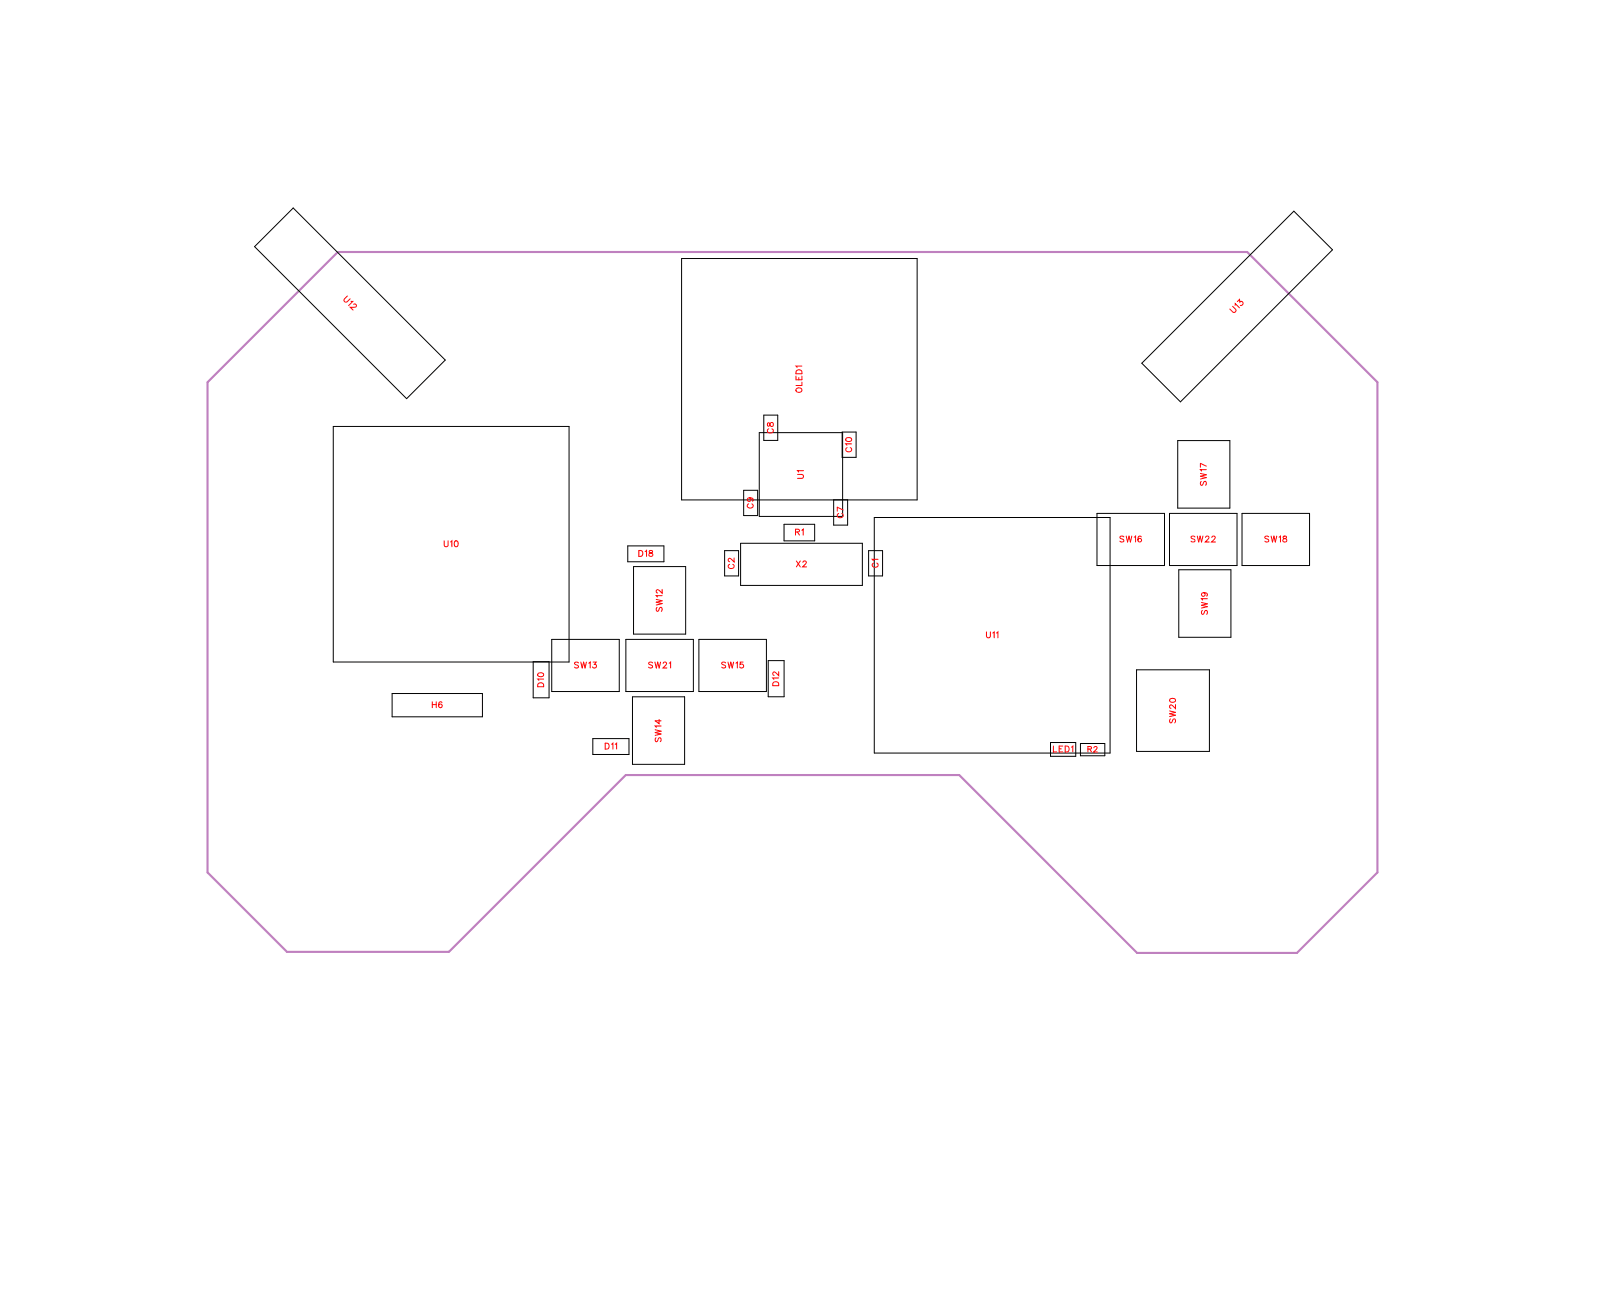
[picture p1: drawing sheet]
<svg xmlns="http://www.w3.org/2000/svg" width="192mm" height="155mm" viewBox="0 0 192 155" stroke-linecap="round" stroke-linejoin="round" font-family="sans-serif">
<path d="M24.9 45.8l15.6-15.6h109.1l15.6 15.6v58.8l-9.6 9.7h-19.2l-21.3-21.3h-40l-21.2 21.2h-19.5l-9.5-9.6z" fill="none" stroke="#bf80bf" stroke-width=".25"/>
<g fill="none" stroke="#000" stroke-width=".12">
<path d="M35.2 24.9l18.2 18.3-4.6 4.6-18.3-18.2zM81.8 31h28.2v29h-28.2zM155.2 25.3l4.6 4.7-18.2 18.2-4.6-4.6zM40 51.2h28.3v28.2h-28.3zM89.2 58.8h1.7v3h-1.7zM91.1 51.9h10v10h-10zM91.6 49.8h1.7v3h-1.7zM100 60h1.7v3h-1.7zM101 51.8h1.7v3.1h-1.7zM141.3 52.8h6.2v8.1h-6.2zM64 79.4h1.9v4.3h-1.9zM66.2 76.7h8.1v6.2h-8.1z"/>
<path d="M75.1 76.7h8.1v6.2h-8.1zM75.3 65.5h4.3v1.9h-4.3zM76 68h6.3v8.1h-6.3zM83.8 76.7h8.1v6.2h-8.1zM86.9 66h1.7v3.1h-1.7zM88.8 65.2h14.6v5h-14.6zM92.2 79.2h1.9v4.4h-1.9zM94.1 62.9h3.6v2h-3.6zM104.2 66h1.7v3.1h-1.7zM104.9 62.1h28.3v28.2h-28.3zM131.6 61.6h8.1v6.2h-8.1zM140.3 61.6h8.1v6.2h-8.1z"/>
<path d="M141.4 68.3h6.3v8.1h-6.3zM149 61.6h8.1v6.2h-8.1zM47 83.2h10.9v2.8h-10.9zM71.1 88.6h4.3v1.9h-4.3zM75.9 83.6h6.2v8.1h-6.2zM126 89.1h3v1.6h-3zM129.6 89.2h2.9v1.5h-2.9zM136.3 80.3h8.8v9.8h-8.8z"/>
</g>
<g fill="none" stroke="#f00" stroke-width=".12">
<path d="M41.7 35.5l-.4 .4v.2l.2 .1 .5-.4M42.1 36.1l.2 .1-.5 .5M42.4 36.5h.2l.1 .1v.2l-.2 .1h-.5l.4 .3M147.9 36.7l.4 .5-.1 .2h-.3l-.4-.3M148.2 36.6v-.2l.5 .5M148.4 36.2l.3-.3v.3a.24 .24 0 0 1 .4 .2 .24 .24 0 0 1-.3 .2M89.9 59.7a.22 .22 0 0 1 .2 .3 .22 .22 0 0 1-.4 .1 .22 .22 0 0 1 0-.4h.2a.34 .34 0 0 1 .4 .3l-.1 .1M92.1 50.7v.4h.1l.3-.4a.24 .24 0 0 1 .3 .2 .24 .24 0 0 1-.3 .3l-.1-.2-.1-.3zM92.2 51.4a.26 .26 0 0 0-.1 .3 .26 .26 0 0 0 .2 .2h.2a.26 .26 0 0 0 .3-.2 .26 .26 0 0 0-.2-.3M95.5 45.1v.5h.7v-.5M95.5 44.5a.39 .39 0 0 1 .7 .1v.2h-.7zM95.6 46.6a.35 .35 0 0 1 .4-.1 .35 .35 0 0 1 .2 .4 .33 .33 0 0 1-.5 .2 .33 .33 0 0 1-.1-.5z"/>
<path d="M95.7 56.9h.5l.2 .2-.1 .2-.6 .1M95.8 45.3v.3M96.2 43.9h-.7l.1 .2M96.2 45.8v.4h-.7M96.4 56.5h-.7l.1 .1M101.5 52.6l.3-.1a.3 .3 0 0 1 .4 .3 .38 .38 0 0 1-.4 .2 .38 .38 0 0 1-.3-.3zM101.6 53.7a.26 .26 0 0 0-.2 .3 .26 .26 0 0 0 .3 .2h.2a.26 .26 0 0 0 .3-.2 .26 .26 0 0 0-.2-.3M102.2 53.2h-.7l.1 .2M144 56.8l.7 .2-.7 .1 .7 .2-.7 .2M144.1 57.7l-.1 .2 .1 .3 .2-.1 .1-.3 .2-.1 .1 .2-.1 .3M144.7 56.3h-.7l.1 .2M144.7 55.9l-.7-.3v.5"/>
<path d="M53.3 64.9v.5l.2 .2 .2-.1 .1-.6M54 65l.2-.1v.7M54.6 64.9h.1a.37 .37 0 0 1 .3 .3 .37 .37 0 0 1-.3 .4 .45 .45 0 0 1-.1-.7zM69.4 79.5l-.2-.1-.3 .1 .1 .2 .4 .2v.1l-.2 .1-.3-.1M69.7 79.4l.1 .7 .2-.7 .2 .7 .1-.7M70.6 79.5l.2-.1v.7M71.1 79.4h.4l-.2 .3a.24 .24 0 0 1 .2 .4 .24 .24 0 0 1-.4-.1M76.6 66h.3a.38 .38 0 0 1 .2 .4 .38 .38 0 0 1-.2 .3h-.3zM77.4 66.2l.2-.2v.7M77.9 66.1v.2l.3 .1 .1 .1a.24 .24 0 0 1-.2 .2 .24 .24 0 0 1-.3-.2l.5-.3-.1-.1zM78.3 79.5l-.2-.1-.3 .1 .1 .2 .4 .2v.1l-.2 .1-.3-.1M78.6 79.4l.1 .7 .2-.7 .2 .7 .1-.7"/>
<path d="M78.7 71.9l.7 .2-.7 .1 .7 .2-.7 .2M78.8 72.9l-.1 .1 .1 .3h.2l.2-.4h.1l.1 .1-.1 .3M79.4 71.4h-.7l.2 .2M79.4 70.7v.5l-.3-.4-.2-.1-.2 .2v.1l.2 .1M79.6 79.6l.1-.2h.1l.2 .1-.1 .3-.4 .3h.5M80.3 79.5l.1-.1v.7M87 79.5l-.1-.1-.3 .1v.2l.4 .2v.1l-.1 .1-.3-.1M87.3 79.4l.2 .7 .2-.7 .1 .7 .2-.7M87.5 67.7a.26 .26 0 0 0-.1 .3 .26 .26 0 0 0 .2 .2h.2a.26 .26 0 0 0 .3-.2 .26 .26 0 0 0-.2-.3M88.1 66.9v.5l-.4-.3-.2-.1-.1 .1v.1l.1 .2M88.3 79.5l.1-.1v.7M89.1 79.4h-.3v.3a.25 .25 0 0 1 .3 0 .25 .25 0 0 1 0 .4 .25 .25 0 0 1-.4-.1"/>
<path d="M89.8 60.4a.26 .26 0 0 0-.2 .3 .26 .26 0 0 0 .3 .2h.2a.26 .26 0 0 0 .2-.2 .26 .26 0 0 0-.1-.3M95.4 63.8h.4l.1-.2-.2-.1h-.3v.7M95.5 67.3l.5 .7M95.7 63.8l.2 .4M96 67.3l-.5 .7M96.2 63.6l.1-.1v.7M96.3 67.5l.2-.2h.1l.1 .1-.1 .3-.3 .3h.5M100.6 61.6a.26 .26 0 0 0-.2 .3 .26 .26 0 0 0 .3 .2h.2a.26 .26 0 0 0 .2-.2 .26 .26 0 0 0-.1-.3M101.1 61.2l-.7-.4v.5M104.8 67.5a.26 .26 0 0 0-.2 .3 .26 .26 0 0 0 .3 .2h.2a.26 .26 0 0 0 .2-.2 .26 .26 0 0 0-.1-.3M105.3 67.1h-.7l.2 .2M118.3 75.8v.5l.2 .2 .3-.1v-.6"/>
<path d="M119.1 75.9l.2-.1v.7M119.5 75.9l.2-.1v.7M134.8 64.4l-.2-.1-.3 .1 .1 .2 .4 .2v.1l-.2 .1-.3-.1M135.1 64.3l.2 .7 .1-.7 .2 .7 .2-.7M136.1 64.4l.1-.1v.7M136.9 64.4v-.1a.35 .35 0 0 0-.5 .3 .35 .35 0 0 0 .3 .4 .22 .22 0 0 0 .2-.2 .22 .22 0 0 0-.2-.2 .22 .22 0 0 0-.2 .2M143.3 64.4l-.1-.1-.3 .1v.2l.4 .2v.1l-.1 .1-.3-.1M143.6 64.3l.2 .7 .2-.7 .1 .7 .2-.7M144.1 72.3l.7 .1-.7 .2 .7 .2-.7 .1M144.2 73.2l-.1 .2 .1 .3 .2-.1 .2-.3 .1-.1 .1 .2-.1 .3M144.4 71.1a.22 .22 0 0 1 .2 .3 .22 .22 0 0 1-.4 .1 .22 .22 0 0 1 0-.4h.2a.34 .34 0 0 1 .4 .3l-.1 .1M144.6 64.5l.1-.2h.2l.1 .1-.1 .3-.3 .3h.5"/>
<path d="M144.8 71.8h-.7l.2 .2M145.4 64.5l.1-.2h.1l.2 .1-.1 .3-.4 .3h.5M152.2 64.4l-.2-.1-.3 .1 .1 .2 .4 .1v.2l-.2 .1-.3-.1M152.5 64.3l.1 .7 .2-.7 .2 .7 .2-.7M153.4 64.4l.2-.1v.7M154 64.3v.2l.3 .1 .1 .2a.24 .24 0 0 1-.3 .2 .24 .24 0 0 1-.2-.2l.4-.3v-.2zM51.9 84.2v.7M51.9 84.5h.4M52.3 84.2v.7M53 84.3v-.1a.35 .35 0 0 0-.4 .3 .35 .35 0 0 0 .2 .4 .22 .22 0 0 0 .2-.2 .22 .22 0 0 0-.2-.3 .22 .22 0 0 0-.2 .2M64.5 80.8l.3-.1a.3 .3 0 0 1 .4 .3 .38 .38 0 0 1-.4 .2 .38 .38 0 0 1-.3-.3zM64.6 82l.2-.1 .3 .1 .1 .4h-.7z"/>
<path d="M65.2 81.5h-.7l.1 .1M72.6 89.1h.2a.38 .38 0 0 1 .3 .4 .38 .38 0 0 1-.3 .3h-.2zM73.4 89.3l.1-.2v.7M73.8 89.3l.2-.2v.7M78.6 87.5l.7 .2-.7 .2 .7 .1-.7 .2M78.7 88.5l-.1 .2 .1 .3 .2-.1 .1-.4h.2l.1 .2-.1 .3M79.1 86.3v.5l-.5-.3h.7M79.3 87.1h-.7l.1 .2M92.8 81.8h.2h.3l.1 .4h-.7zM93.4 81.3h-.7l.1 .2M93.4 80.6v.4l-.3-.3-.3-.1-.1 .1v.2l.2 .1M126.4 89.5v.7h.4"/>
<path d="M127 89.8h.3M127.5 89.5h-.5v.7h.5M127.8 89.5h.2a.38 .38 0 0 1 .3 .3 .38 .38 0 0 1-.3 .4h-.2zM128.5 89.6l.2-.1v.7M130.5 89.9l.4-.1v-.2l-.4-.1v.7M130.7 89.9l.2 .3M131.2 89.7l.2-.2 .2 .2-.4 .5h.4M140.3 85.3l.7 .1-.7 .2 .7 .2-.7 .2M140.3 83.9l.3-.1a.3 .3 0 0 1 .4 .2 .38 .38 0 0 1-.4 .2 .38 .38 0 0 1-.3-.2zM140.4 86.2l-.1 .2 .1 .3 .2-.1 .2-.4h.1l.1 .2-.1 .3M141 84.5v.5l-.3-.3-.3-.1-.1 .1v.1l.2 .2"/>
</g>
<g font-size="1.2" fill="#fff">
<text x="40.9" y="36.2" transform="rotate(45 40.9 36.2)">U12</text>
<text x="148.2" y="37.8" transform="rotate(-45 148.2 37.8)">U13</text>
<text x="96.5" y="47.1" transform="rotate(-90 96.5 47.1)">OLED1</text>
<text x="93.1" y="52" transform="rotate(-90 93.1 52)">C8</text>
<text x="96.7" y="57.4" transform="rotate(-90 96.7 57.4)">U1</text>
<text x="102.5" y="54.3" transform="rotate(-90 102.5 54.3)">C10</text>
<text x="145" y="58.3" transform="rotate(-90 145 58.3)">SW17</text>
<text x="53.2" y="65.9">U10</text>
<text x="90.6" y="61" transform="rotate(-90 90.6 61)">C9</text>
<text x="95.4" y="64.5">R1</text>
<text x="101.4" y="62.2" transform="rotate(-90 101.4 62.2)">C7</text>
<text x="134.3" y="65.3">SW16</text>
<text x="142.8" y="65.3">SW22</text>
<text x="151.7" y="65.3">SW18</text>
<text x="76.6" y="67">D18</text>
<text x="88.4" y="68.3" transform="rotate(-90 88.4 68.3)">C2</text>
<text x="95.5" y="68.3">X2</text>
<text x="105.6" y="68.1" transform="rotate(-90 105.6 68.1)">C1</text>
<text x="79.7" y="73.4" transform="rotate(-90 79.7 73.4)">SW12</text>
<text x="118.3" y="76.8">U11</text>
<text x="145.1" y="73.8" transform="rotate(-90 145.1 73.8)">SW19</text>
<text x="65.5" y="82.4" transform="rotate(-90 65.5 82.4)">D10</text>
<text x="68.9" y="80.4">SW13</text>
<text x="77.7" y="80.4">SW21</text>
<text x="86.5" y="80.4">SW15</text>
<text x="93.7" y="82.3" transform="rotate(-90 93.7 82.3)">D12</text>
<text x="51.8" y="85.2">H6</text>
<text x="79.6" y="89" transform="rotate(-90 79.6 89)">SW14</text>
<text x="141.3" y="86.8" transform="rotate(-90 141.3 86.8)">SW20</text>
<text x="72.5" y="90.1">D11</text>
<text x="126.3" y="90.5">LED1</text>
</g>
<text font-size="1.1" fill="#fff" x="130.4" y="90.5">R2</text>
</svg>
